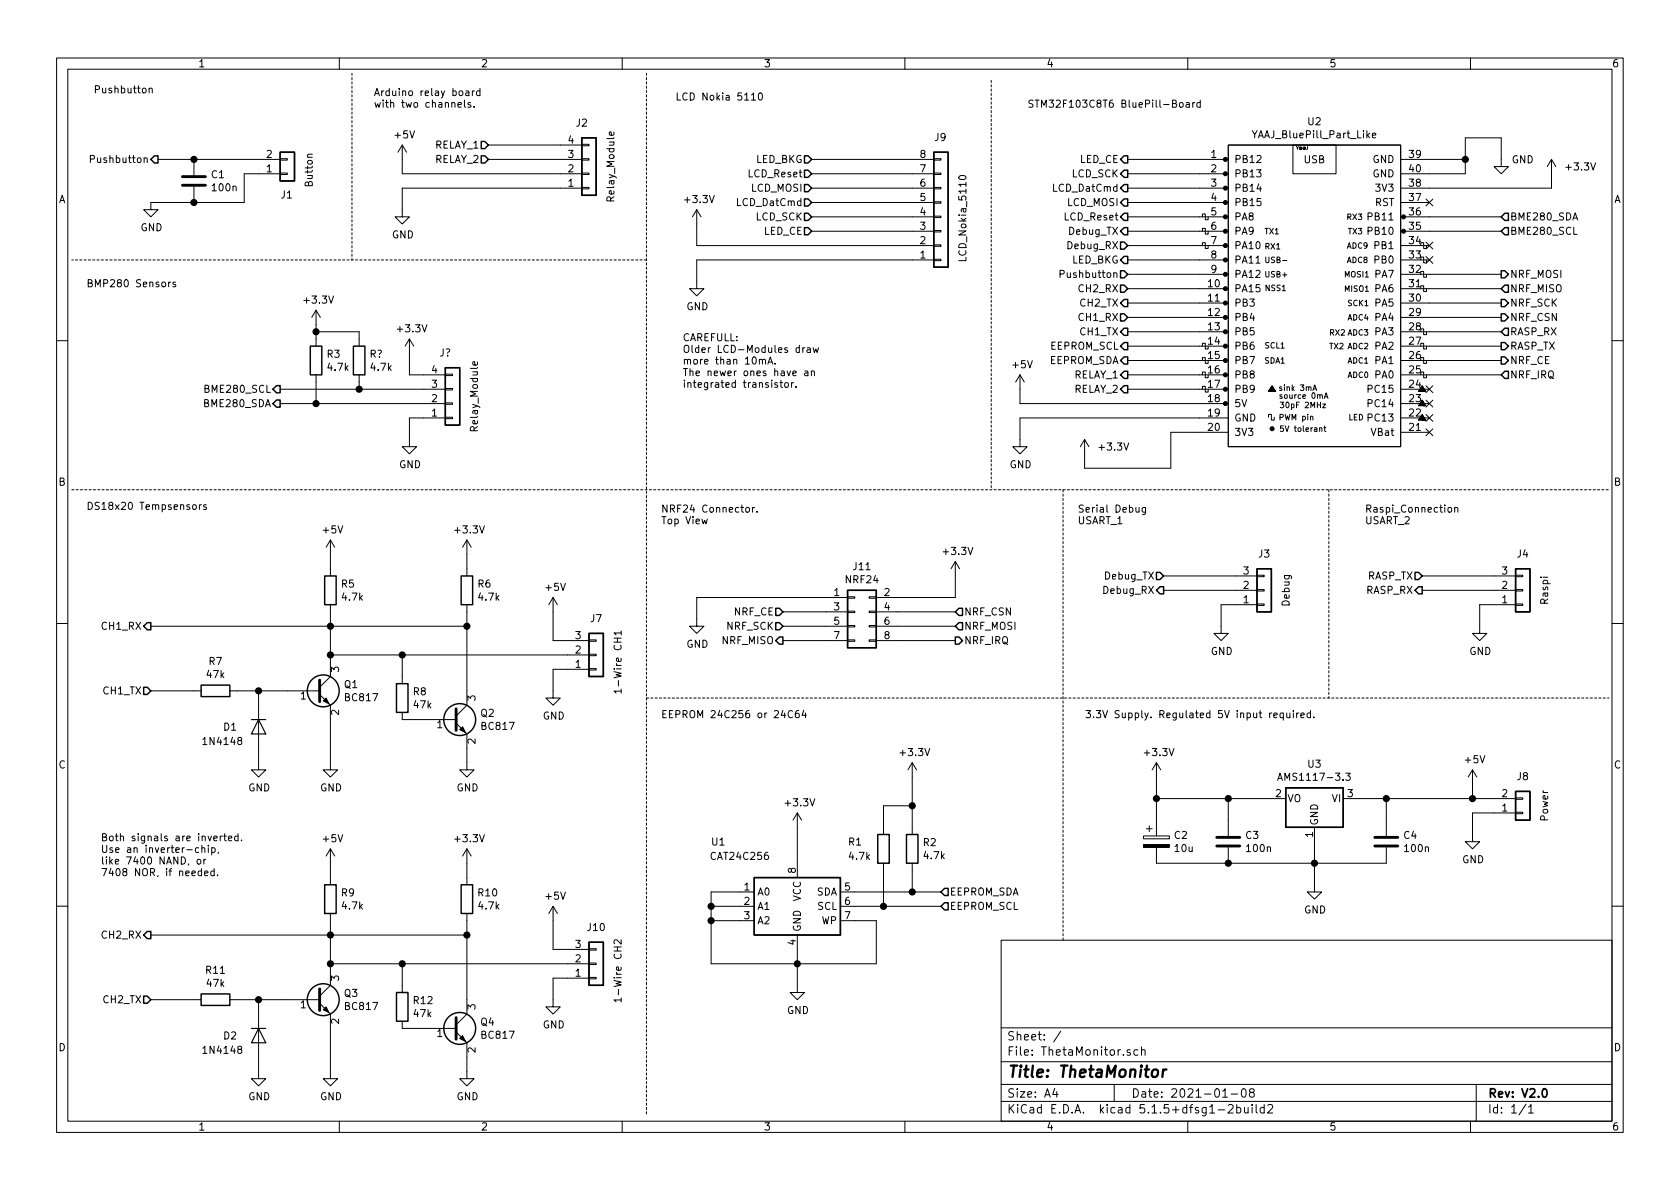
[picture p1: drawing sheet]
EESchema Schematic File Version 4
EELAYER 30 0
EELAYER END
$Descr A4 11693 8268
encoding utf-8
Sheet 1 1
Title "ThetaMonitor"
Date "2021-01-08"
Rev "V2.0"
Comp ""
Comment1 ""
Comment2 ""
Comment3 ""
Comment4 ""
$EndDescr
$Comp
L YAAJ_BluePill_Part_Like:YAAJ_BluePill_Part_Like U2
U 1 1
P 9150 2000
F 0 "U2" H 9150 3165 50  0000 C CNN
F 1 "YAAJ_BluePill_Part_Like" H 9150 3074 50  0000 C CNN
F 2 "" H 9850 1000 50  0001 C CNN
F 3 "" H 9850 1000 50  0001 C CNN
	1    9150 2000
	1    0    0    -1  
$EndComp
$Comp
L Regulator_Linear:AMS1117-3.3 U3
U 1 1
P 9150 5550
F 0 "U3" H 9150 5792 50  0000 C CNN
F 1 "AMS1117-3.3" H 9150 5701 50  0000 C CNN
F 2 "Package_TO_SOT_SMD:SOT-223-3_TabPin2" H 9150 5750 50  0001 C CNN
F 3 "http://www.advanced-monolithic.com/pdf/ds1117.pdf" H 9250 5300 50  0001 C CNN
	1    9150 5550
	-1   0    0    -1  
$EndComp
$Comp
L Connector_Generic:Conn_02x04_Odd_Even J11
U 1 1
P 5950 4250
F 0 "J11" H 6000 4567 50  0000 C CNN
F 1 "NRF24" H 6000 4476 50  0000 C CNN
F 2 "" H 5950 4250 50  0001 C CNN
F 3 "~" H 5950 4250 50  0001 C CNN
	1    5950 4250
	1    0    0    -1  
$EndComp
$Comp
L Memory_EEPROM:CAT24C256 U1
U 1 1
P 5550 6300
F 0 "U1" H 5000 6750 50  0000 C CNN
F 1 "CAT24C256" H 5150 6650 50  0000 C CNN
F 2 "" H 5550 6300 50  0001 C CNN
F 3 "https://www.onsemi.cn/PowerSolutions/document/CAT24C256-D.PDF" H 5550 6300 50  0001 C CNN
	1    5550 6300
	1    0    0    -1  
$EndComp
$Comp
L power:GND #PWR031
U 1 1
P 2300 5300
F 0 "#PWR031" H 2300 5050 50  0001 C CNN
F 1 "GND" H 2305 5127 50  0000 C CNN
F 2 "" H 2300 5300 50  0001 C CNN
F 3 "" H 2300 5300 50  0001 C CNN
	1    2300 5300
	1    0    0    -1  
$EndComp
$Comp
L power:+3.3V #PWR021
U 1 1
P 3250 3850
F 0 "#PWR021" H 3250 3700 50  0001 C CNN
F 1 "+3.3V" H 3265 4023 50  0000 C CNN
F 2 "" H 3250 3850 50  0001 C CNN
F 3 "" H 3250 3850 50  0001 C CNN
	1    3250 3850
	1    0    0    -1  
$EndComp
$Comp
L power:+5V #PWR020
U 1 1
P 2300 3850
F 0 "#PWR020" H 2300 3700 50  0001 C CNN
F 1 "+5V" H 2315 4023 50  0000 C CNN
F 2 "" H 2300 3850 50  0001 C CNN
F 3 "" H 2300 3850 50  0001 C CNN
	1    2300 3850
	1    0    0    -1  
$EndComp
$Comp
L power:GND #PWR030
U 1 1
P 1800 5300
F 0 "#PWR030" H 1800 5050 50  0001 C CNN
F 1 "GND" H 1805 5127 50  0000 C CNN
F 2 "" H 1800 5300 50  0001 C CNN
F 3 "" H 1800 5300 50  0001 C CNN
	1    1800 5300
	1    0    0    -1  
$EndComp
$Comp
L power:GND #PWR032
U 1 1
P 3250 5300
F 0 "#PWR032" H 3250 5050 50  0001 C CNN
F 1 "GND" H 3255 5127 50  0000 C CNN
F 2 "" H 3250 5300 50  0001 C CNN
F 3 "" H 3250 5300 50  0001 C CNN
	1    3250 5300
	1    0    0    -1  
$EndComp
$Comp
L Transistor_BJT:BC817 Q2
U 1 1
P 3150 5000
F 0 "Q2" H 3341 5046 50  0000 L CNN
F 1 "BC817" H 3341 4955 50  0000 L CNN
F 2 "Package_TO_SOT_SMD:SOT-23" H 3350 4925 50  0001 L CIN
F 3 "http://www.fairchildsemi.com/ds/BC/BC817.pdf" H 3150 5000 50  0001 L CNN
	1    3150 5000
	1    0    0    -1  
$EndComp
$Comp
L Device:R R6
U 1 1
P 3250 4100
F 0 "R6" H 3320 4146 50  0000 L CNN
F 1 "4.7k" H 3320 4055 50  0000 L CNN
F 2 "" V 3180 4100 50  0001 C CNN
F 3 "~" H 3250 4100 50  0001 C CNN
	1    3250 4100
	1    0    0    -1  
$EndComp
$Comp
L Device:R R8
U 1 1
P 2800 4850
F 0 "R8" H 2870 4896 50  0000 L CNN
F 1 "47k" H 2870 4805 50  0000 L CNN
F 2 "" V 2730 4850 50  0001 C CNN
F 3 "~" H 2800 4850 50  0001 C CNN
	1    2800 4850
	1    0    0    -1  
$EndComp
Wire Wire Line
	2300 3850 2300 3950
Wire Wire Line
	2300 4350 2300 4550
Wire Wire Line
	3250 4250 3250 4350
Wire Wire Line
	2300 4550 2800 4550
Wire Wire Line
	2800 4550 2800 4700
Connection ~ 2300 4550
$Comp
L Connector_Generic:Conn_01x03 J7
U 1 1
P 4150 4550
F 0 "J7" H 4150 4300 50  0000 C CNN
F 1 "1-Wire CH1" V 4300 4600 50  0000 C CNN
F 2 "" H 4150 4550 50  0001 C CNN
F 3 "~" H 4150 4550 50  0001 C CNN
	1    4150 4550
	1    0    0    1   
$EndComp
Wire Wire Line
	2800 4550 3950 4550
Connection ~ 2800 4550
Wire Wire Line
	2800 5000 2950 5000
Wire Wire Line
	3250 5200 3250 5300
Wire Wire Line
	3250 3950 3250 3850
Text HLabel 1050 4350 0    50   Output ~ 0
CH1_RX
Wire Wire Line
	3250 4350 2300 4350
Connection ~ 3250 4350
Wire Wire Line
	3250 4350 3250 4800
Connection ~ 2300 4350
Wire Wire Line
	2300 4350 1050 4350
Wire Wire Line
	1050 4800 1350 4800
Text HLabel 1050 4800 0    50   Input ~ 0
CH1_TX
Wire Wire Line
	1800 5200 1800 5300
Wire Wire Line
	1800 4800 2000 4800
Connection ~ 1800 4800
Wire Wire Line
	1800 4900 1800 4800
Wire Wire Line
	1650 4800 1800 4800
Wire Wire Line
	2300 5000 2300 5300
Wire Wire Line
	2300 4550 2300 4600
$Comp
L Device:R R7
U 1 1
P 1500 4800
F 0 "R7" V 1293 4800 50  0000 C CNN
F 1 "47k" V 1384 4800 50  0000 C CNN
F 2 "" V 1430 4800 50  0001 C CNN
F 3 "~" H 1500 4800 50  0001 C CNN
	1    1500 4800
	0    1    1    0   
$EndComp
$Comp
L Diode:1N4148 D1
U 1 1
P 1800 5050
F 0 "D1" V 1800 4800 50  0000 L CNN
F 1 "1N4148" V 1900 4650 50  0000 L CNN
F 2 "Diode_THT:D_DO-35_SOD27_P7.62mm_Horizontal" H 1800 4875 50  0001 C CNN
F 3 "https://assets.nexperia.com/documents/data-sheet/1N4148_1N4448.pdf" H 1800 5050 50  0001 C CNN
	1    1800 5050
	0    1    1    0   
$EndComp
$Comp
L Transistor_BJT:BC817 Q1
U 1 1
P 2200 4800
F 0 "Q1" H 2391 4846 50  0000 L CNN
F 1 "BC817" H 2391 4755 50  0000 L CNN
F 2 "Package_TO_SOT_SMD:SOT-23" H 2400 4725 50  0001 L CIN
F 3 "http://www.fairchildsemi.com/ds/BC/BC817.pdf" H 2200 4800 50  0001 L CNN
	1    2200 4800
	1    0    0    -1  
$EndComp
$Comp
L Device:R R5
U 1 1
P 2300 4100
F 0 "R5" H 2370 4146 50  0000 L CNN
F 1 "4.7k" H 2370 4055 50  0000 L CNN
F 2 "" V 2230 4100 50  0001 C CNN
F 3 "~" H 2300 4100 50  0001 C CNN
	1    2300 4100
	1    0    0    -1  
$EndComp
Wire Wire Line
	2300 4250 2300 4350
$Comp
L power:GND #PWR025
U 1 1
P 3850 4800
F 0 "#PWR025" H 3850 4550 50  0001 C CNN
F 1 "GND" H 3855 4627 50  0000 C CNN
F 2 "" H 3850 4800 50  0001 C CNN
F 3 "" H 3850 4800 50  0001 C CNN
	1    3850 4800
	1    0    0    -1  
$EndComp
Wire Wire Line
	3850 4800 3850 4650
Wire Wire Line
	3850 4650 3950 4650
$Comp
L power:+5V #PWR022
U 1 1
P 3850 4250
F 0 "#PWR022" H 3850 4100 50  0001 C CNN
F 1 "+5V" H 3865 4423 50  0000 C CNN
F 2 "" H 3850 4250 50  0001 C CNN
F 3 "" H 3850 4250 50  0001 C CNN
	1    3850 4250
	1    0    0    -1  
$EndComp
Wire Wire Line
	3950 4450 3850 4450
Wire Wire Line
	3850 4450 3850 4250
$Comp
L power:GND #PWR040
U 1 1
P 2300 7450
F 0 "#PWR040" H 2300 7200 50  0001 C CNN
F 1 "GND" H 2305 7277 50  0000 C CNN
F 2 "" H 2300 7450 50  0001 C CNN
F 3 "" H 2300 7450 50  0001 C CNN
	1    2300 7450
	1    0    0    -1  
$EndComp
$Comp
L power:+3.3V #PWR034
U 1 1
P 3250 6000
F 0 "#PWR034" H 3250 5850 50  0001 C CNN
F 1 "+3.3V" H 3265 6173 50  0000 C CNN
F 2 "" H 3250 6000 50  0001 C CNN
F 3 "" H 3250 6000 50  0001 C CNN
	1    3250 6000
	1    0    0    -1  
$EndComp
$Comp
L power:+5V #PWR033
U 1 1
P 2300 6000
F 0 "#PWR033" H 2300 5850 50  0001 C CNN
F 1 "+5V" H 2315 6173 50  0000 C CNN
F 2 "" H 2300 6000 50  0001 C CNN
F 3 "" H 2300 6000 50  0001 C CNN
	1    2300 6000
	1    0    0    -1  
$EndComp
$Comp
L power:GND #PWR039
U 1 1
P 1800 7450
F 0 "#PWR039" H 1800 7200 50  0001 C CNN
F 1 "GND" H 1805 7277 50  0000 C CNN
F 2 "" H 1800 7450 50  0001 C CNN
F 3 "" H 1800 7450 50  0001 C CNN
	1    1800 7450
	1    0    0    -1  
$EndComp
$Comp
L power:GND #PWR041
U 1 1
P 3250 7450
F 0 "#PWR041" H 3250 7200 50  0001 C CNN
F 1 "GND" H 3255 7277 50  0000 C CNN
F 2 "" H 3250 7450 50  0001 C CNN
F 3 "" H 3250 7450 50  0001 C CNN
	1    3250 7450
	1    0    0    -1  
$EndComp
$Comp
L Transistor_BJT:BC817 Q4
U 1 1
P 3150 7150
F 0 "Q4" H 3341 7196 50  0000 L CNN
F 1 "BC817" H 3341 7105 50  0000 L CNN
F 2 "Package_TO_SOT_SMD:SOT-23" H 3350 7075 50  0001 L CIN
F 3 "http://www.fairchildsemi.com/ds/BC/BC817.pdf" H 3150 7150 50  0001 L CNN
	1    3150 7150
	1    0    0    -1  
$EndComp
$Comp
L Device:R R10
U 1 1
P 3250 6250
F 0 "R10" H 3320 6296 50  0000 L CNN
F 1 "4.7k" H 3320 6205 50  0000 L CNN
F 2 "" V 3180 6250 50  0001 C CNN
F 3 "~" H 3250 6250 50  0001 C CNN
	1    3250 6250
	1    0    0    -1  
$EndComp
$Comp
L Device:R R12
U 1 1
P 2800 7000
F 0 "R12" H 2870 7046 50  0000 L CNN
F 1 "47k" H 2870 6955 50  0000 L CNN
F 2 "" V 2730 7000 50  0001 C CNN
F 3 "~" H 2800 7000 50  0001 C CNN
	1    2800 7000
	1    0    0    -1  
$EndComp
Wire Wire Line
	2300 6000 2300 6100
Wire Wire Line
	2300 6500 2300 6700
Wire Wire Line
	3250 6400 3250 6500
Wire Wire Line
	2300 6700 2800 6700
Wire Wire Line
	2800 6700 2800 6850
Connection ~ 2300 6700
$Comp
L Connector_Generic:Conn_01x03 J10
U 1 1
P 4150 6700
F 0 "J10" H 4150 6450 50  0000 C CNN
F 1 "1-Wire CH2" V 4300 6750 50  0000 C CNN
F 2 "" H 4150 6700 50  0001 C CNN
F 3 "~" H 4150 6700 50  0001 C CNN
	1    4150 6700
	1    0    0    1   
$EndComp
Wire Wire Line
	2800 6700 3950 6700
Connection ~ 2800 6700
Wire Wire Line
	2800 7150 2950 7150
Wire Wire Line
	3250 7350 3250 7450
Wire Wire Line
	3250 6100 3250 6000
Text HLabel 1050 6500 0    50   Output ~ 0
CH2_RX
Wire Wire Line
	3250 6500 2300 6500
Connection ~ 3250 6500
Wire Wire Line
	3250 6500 3250 6950
Connection ~ 2300 6500
Wire Wire Line
	2300 6500 1050 6500
Wire Wire Line
	1050 6950 1350 6950
Text HLabel 1050 6950 0    50   Input ~ 0
CH2_TX
Wire Wire Line
	1800 7350 1800 7450
Wire Wire Line
	1800 6950 2000 6950
Connection ~ 1800 6950
Wire Wire Line
	1800 7050 1800 6950
Wire Wire Line
	1650 6950 1800 6950
Wire Wire Line
	2300 7150 2300 7450
Wire Wire Line
	2300 6700 2300 6750
$Comp
L Device:R R11
U 1 1
P 1500 6950
F 0 "R11" V 1293 6950 50  0000 C CNN
F 1 "47k" V 1384 6950 50  0000 C CNN
F 2 "" V 1430 6950 50  0001 C CNN
F 3 "~" H 1500 6950 50  0001 C CNN
	1    1500 6950
	0    1    1    0   
$EndComp
$Comp
L Diode:1N4148 D2
U 1 1
P 1800 7200
F 0 "D2" V 1800 6950 50  0000 L CNN
F 1 "1N4148" V 1900 6800 50  0000 L CNN
F 2 "Diode_THT:D_DO-35_SOD27_P7.62mm_Horizontal" H 1800 7025 50  0001 C CNN
F 3 "https://assets.nexperia.com/documents/data-sheet/1N4148_1N4448.pdf" H 1800 7200 50  0001 C CNN
	1    1800 7200
	0    1    1    0   
$EndComp
$Comp
L Transistor_BJT:BC817 Q3
U 1 1
P 2200 6950
F 0 "Q3" H 2391 6996 50  0000 L CNN
F 1 "BC817" H 2391 6905 50  0000 L CNN
F 2 "Package_TO_SOT_SMD:SOT-23" H 2400 6875 50  0001 L CIN
F 3 "http://www.fairchildsemi.com/ds/BC/BC817.pdf" H 2200 6950 50  0001 L CNN
	1    2200 6950
	1    0    0    -1  
$EndComp
$Comp
L Device:R R9
U 1 1
P 2300 6250
F 0 "R9" H 2370 6296 50  0000 L CNN
F 1 "4.7k" H 2370 6205 50  0000 L CNN
F 2 "" V 2230 6250 50  0001 C CNN
F 3 "~" H 2300 6250 50  0001 C CNN
	1    2300 6250
	1    0    0    -1  
$EndComp
Wire Wire Line
	2300 6400 2300 6500
$Comp
L power:GND #PWR038
U 1 1
P 3850 6950
F 0 "#PWR038" H 3850 6700 50  0001 C CNN
F 1 "GND" H 3855 6777 50  0000 C CNN
F 2 "" H 3850 6950 50  0001 C CNN
F 3 "" H 3850 6950 50  0001 C CNN
	1    3850 6950
	1    0    0    -1  
$EndComp
Wire Wire Line
	3850 6950 3850 6800
Wire Wire Line
	3850 6800 3950 6800
$Comp
L power:+5V #PWR035
U 1 1
P 3850 6400
F 0 "#PWR035" H 3850 6250 50  0001 C CNN
F 1 "+5V" H 3865 6573 50  0000 C CNN
F 2 "" H 3850 6400 50  0001 C CNN
F 3 "" H 3850 6400 50  0001 C CNN
	1    3850 6400
	1    0    0    -1  
$EndComp
Wire Wire Line
	3950 6600 3850 6600
Wire Wire Line
	3850 6600 3850 6400
Text HLabel 7850 2000 0    50   Input ~ 0
CH2_RX
Text HLabel 7850 2100 0    50   Output ~ 0
CH2_TX
Wire Wire Line
	7850 2000 8350 2000
Wire Wire Line
	7850 2100 8350 2100
Text Notes 700  6100 0    50   ~ 0
Both signals are inverted.\nUse an inverter-chip, \nlike 7400 NAND, or \n7408 NOR, if needed.
Text HLabel 10450 1600 2    50   Input ~ 0
BME280_SCL
Text HLabel 10450 1500 2    50   Input ~ 0
BME280_SDA
Wire Wire Line
	10450 1600 9950 1600
Wire Wire Line
	10450 1500 9950 1500
$Comp
L power:GND #PWR019
U 1 1
P 2850 3050
F 0 "#PWR019" H 2850 2800 50  0001 C CNN
F 1 "GND" H 2855 2877 50  0000 C CNN
F 2 "" H 2850 3050 50  0001 C CNN
F 3 "" H 2850 3050 50  0001 C CNN
	1    2850 3050
	1    0    0    -1  
$EndComp
Wire Wire Line
	2850 3050 2850 2900
Wire Wire Line
	2850 2900 2950 2900
$Comp
L power:+3.3V #PWR012
U 1 1
P 2850 2450
F 0 "#PWR012" H 2850 2300 50  0001 C CNN
F 1 "+3.3V" H 2865 2623 50  0000 C CNN
F 2 "" H 2850 2450 50  0001 C CNN
F 3 "" H 2850 2450 50  0001 C CNN
	1    2850 2450
	1    0    0    -1  
$EndComp
Wire Wire Line
	2850 2600 2850 2450
$Comp
L power:+3.3V #PWR010
U 1 1
P 2200 2250
F 0 "#PWR010" H 2200 2100 50  0001 C CNN
F 1 "+3.3V" H 2215 2423 50  0000 C CNN
F 2 "" H 2200 2250 50  0001 C CNN
F 3 "" H 2200 2250 50  0001 C CNN
	1    2200 2250
	1    0    0    -1  
$EndComp
$Comp
L Device:R R3
U 1 1
P 2200 2500
F 0 "R3" H 2270 2546 50  0000 L CNN
F 1 "4.7k" H 2270 2455 50  0000 L CNN
F 2 "" V 2130 2500 50  0001 C CNN
F 3 "~" H 2200 2500 50  0001 C CNN
	1    2200 2500
	1    0    0    -1  
$EndComp
Wire Wire Line
	2200 2350 2200 2300
Wire Wire Line
	2200 2650 2200 2800
Text Notes 600  2000 0    50   ~ 0
BMP280 Sensors
Text Notes 600  3550 0    50   ~ 0
DS18x20 Tempsensors
$Comp
L Connector_Generic:Conn_01x02 J1
U 1 1
P 2000 1200
F 0 "J1" H 1950 1350 50  0000 L CNN
F 1 "Button" V 2150 1050 50  0000 L CNN
F 2 "" H 2000 1200 50  0001 C CNN
F 3 "~" H 2000 1200 50  0001 C CNN
	1    2000 1200
	1    0    0    1   
$EndComp
$Comp
L power:GND #PWR04
U 1 1
P 1050 1400
F 0 "#PWR04" H 1050 1150 50  0001 C CNN
F 1 "GND" H 1055 1227 50  0000 C CNN
F 2 "" H 1050 1400 50  0001 C CNN
F 3 "" H 1050 1400 50  0001 C CNN
	1    1050 1400
	1    0    0    -1  
$EndComp
Wire Wire Line
	1050 1400 1350 1400
Wire Wire Line
	1800 1200 1700 1200
Text HLabel 1100 1100 0    50   Output ~ 0
Pushbutton
Wire Wire Line
	1800 1100 1350 1100
$Comp
L Device:C C1
U 1 1
P 1350 1250
F 0 "C1" H 1465 1296 50  0000 L CNN
F 1 "100n" H 1465 1205 50  0000 L CNN
F 2 "" H 1388 1100 50  0001 C CNN
F 3 "~" H 1350 1250 50  0001 C CNN
	1    1350 1250
	1    0    0    -1  
$EndComp
Connection ~ 1350 1100
Wire Wire Line
	1350 1100 1100 1100
Wire Wire Line
	1700 1200 1700 1400
Connection ~ 1350 1400
Wire Wire Line
	1350 1400 1700 1400
Text Notes 650  650  0    50   ~ 0
Pushbutton
Text HLabel 7850 1900 0    50   Input ~ 0
Pushbutton
Wire Wire Line
	7850 1900 8350 1900
Text HLabel 7850 1600 0    50   Output ~ 0
Debug_TX
Text HLabel 7850 1700 0    50   Input ~ 0
Debug_RX
Wire Wire Line
	7850 1600 8350 1600
Wire Wire Line
	7850 1700 8350 1700
Text HLabel 8100 4000 0    50   Input ~ 0
Debug_TX
Text HLabel 8100 4100 0    50   Output ~ 0
Debug_RX
Wire Wire Line
	8100 4000 8600 4000
Wire Wire Line
	8100 4100 8600 4100
$Comp
L Connector_Generic:Conn_01x03 J3
U 1 1
P 8800 4100
F 0 "J3" H 8800 3850 50  0000 C CNN
F 1 "Debug" V 8950 4100 50  0000 C CNN
F 2 "" H 8800 4100 50  0001 C CNN
F 3 "~" H 8800 4100 50  0001 C CNN
	1    8800 4100
	1    0    0    1   
$EndComp
$Comp
L power:GND #PWR016
U 1 1
P 8500 4350
F 0 "#PWR016" H 8500 4100 50  0001 C CNN
F 1 "GND" H 8505 4177 50  0000 C CNN
F 2 "" H 8500 4350 50  0001 C CNN
F 3 "" H 8500 4350 50  0001 C CNN
	1    8500 4350
	1    0    0    -1  
$EndComp
Wire Wire Line
	8500 4350 8500 4200
Wire Wire Line
	8500 4200 8600 4200
Text Notes 7500 3650 0    50   ~ 0
Serial Debug\nUSART_1
Text HLabel 9900 4000 0    50   Input ~ 0
RASP_TX
Text HLabel 9900 4100 0    50   Output ~ 0
RASP_RX
Wire Wire Line
	9900 4000 10400 4000
Wire Wire Line
	9900 4100 10400 4100
$Comp
L Connector_Generic:Conn_01x03 J4
U 1 1
P 10600 4100
F 0 "J4" H 10600 3850 50  0000 C CNN
F 1 "Raspi" V 10750 4100 50  0000 C CNN
F 2 "" H 10600 4100 50  0001 C CNN
F 3 "~" H 10600 4100 50  0001 C CNN
	1    10600 4100
	1    0    0    1   
$EndComp
$Comp
L power:GND #PWR017
U 1 1
P 10300 4350
F 0 "#PWR017" H 10300 4100 50  0001 C CNN
F 1 "GND" H 10305 4177 50  0000 C CNN
F 2 "" H 10300 4350 50  0001 C CNN
F 3 "" H 10300 4350 50  0001 C CNN
	1    10300 4350
	1    0    0    -1  
$EndComp
Wire Wire Line
	10300 4350 10300 4200
Wire Wire Line
	10300 4200 10400 4200
Text Notes 9500 3650 0    50   ~ 0
Raspi_Connection\nUSART_2
$Comp
L Connector_Generic:Conn_01x02 J8
U 1 1
P 10600 5650
F 0 "J8" H 10600 5400 50  0000 C CNN
F 1 "Power" V 10750 5600 50  0000 C CNN
F 2 "" H 10600 5650 50  0001 C CNN
F 3 "~" H 10600 5650 50  0001 C CNN
	1    10600 5650
	1    0    0    1   
$EndComp
$Comp
L power:GND #PWR027
U 1 1
P 10250 5800
F 0 "#PWR027" H 10250 5550 50  0001 C CNN
F 1 "GND" H 10255 5627 50  0000 C CNN
F 2 "" H 10250 5800 50  0001 C CNN
F 3 "" H 10250 5800 50  0001 C CNN
	1    10250 5800
	1    0    0    -1  
$EndComp
Wire Wire Line
	10250 5800 10250 5650
Wire Wire Line
	10400 5650 10250 5650
$Comp
L power:GND #PWR029
U 1 1
P 9150 6150
F 0 "#PWR029" H 9150 5900 50  0001 C CNN
F 1 "GND" H 9155 5977 50  0000 C CNN
F 2 "" H 9150 6150 50  0001 C CNN
F 3 "" H 9150 6150 50  0001 C CNN
	1    9150 6150
	1    0    0    -1  
$EndComp
Wire Wire Line
	9150 6150 9150 6000
Wire Wire Line
	9450 5550 9650 5550
$Comp
L power:+3.3V #PWR023
U 1 1
P 8050 5400
F 0 "#PWR023" H 8050 5250 50  0001 C CNN
F 1 "+3.3V" H 8065 5573 50  0000 C CNN
F 2 "" H 8050 5400 50  0001 C CNN
F 3 "" H 8050 5400 50  0001 C CNN
	1    8050 5400
	1    0    0    -1  
$EndComp
$Comp
L power:+5V #PWR024
U 1 1
P 10250 5450
F 0 "#PWR024" H 10250 5300 50  0001 C CNN
F 1 "+5V" H 10265 5623 50  0000 C CNN
F 2 "" H 10250 5450 50  0001 C CNN
F 3 "" H 10250 5450 50  0001 C CNN
	1    10250 5450
	1    0    0    -1  
$EndComp
Wire Wire Line
	10250 5450 10250 5550
Connection ~ 10250 5550
Wire Wire Line
	10250 5550 10400 5550
Wire Wire Line
	8850 5550 8550 5550
Wire Wire Line
	8050 5400 8050 5550
$Comp
L Device:C C3
U 1 1
P 8550 5850
F 0 "C3" H 8665 5896 50  0000 L CNN
F 1 "100n" H 8665 5805 50  0000 L CNN
F 2 "" H 8588 5700 50  0001 C CNN
F 3 "~" H 8550 5850 50  0001 C CNN
	1    8550 5850
	1    0    0    -1  
$EndComp
$Comp
L Device:C C4
U 1 1
P 9650 5850
F 0 "C4" H 9765 5896 50  0000 L CNN
F 1 "100n" H 9765 5805 50  0000 L CNN
F 2 "" H 9688 5700 50  0001 C CNN
F 3 "~" H 9650 5850 50  0001 C CNN
	1    9650 5850
	1    0    0    -1  
$EndComp
$Comp
L Device:CP C2
U 1 1
P 8050 5850
F 0 "C2" H 8168 5896 50  0000 L CNN
F 1 "10u" H 8168 5805 50  0000 L CNN
F 2 "" H 8088 5700 50  0001 C CNN
F 3 "~" H 8050 5850 50  0001 C CNN
	1    8050 5850
	1    0    0    -1  
$EndComp
Wire Wire Line
	9650 5700 9650 5550
Connection ~ 9650 5550
Wire Wire Line
	9650 5550 10250 5550
Wire Wire Line
	9650 6000 9150 6000
Connection ~ 9150 6000
Wire Wire Line
	9150 6000 9150 5850
Wire Wire Line
	9150 6000 8550 6000
Wire Wire Line
	8050 6000 8550 6000
Connection ~ 8550 6000
Wire Wire Line
	8050 5700 8050 5550
Connection ~ 8050 5550
Wire Wire Line
	8550 5700 8550 5550
Connection ~ 8550 5550
Wire Wire Line
	8550 5550 8050 5550
Text Notes 7550 5000 0    50   ~ 0
3.3V Supply. Regulated 5V input required.
$Comp
L Connector_Generic:Conn_01x08 J9
U 1 1
P 6550 1500
F 0 "J9" H 6500 950 50  0000 L CNN
F 1 "LCD_Nokia_5110" V 6700 1200 50  0000 L CNN
F 2 "" H 6550 1500 50  0001 C CNN
F 3 "~" H 6550 1500 50  0001 C CNN
	1    6550 1500
	1    0    0    1   
$EndComp
$Comp
L power:GND #PWR028
U 1 1
P 4850 1950
F 0 "#PWR028" H 4850 1700 50  0001 C CNN
F 1 "GND" H 4855 1777 50  0000 C CNN
F 2 "" H 4850 1950 50  0001 C CNN
F 3 "" H 4850 1950 50  0001 C CNN
	1    4850 1950
	1    0    0    -1  
$EndComp
Wire Wire Line
	4850 1950 4850 1800
Wire Wire Line
	4850 1800 6350 1800
$Comp
L power:+3.3V #PWR026
U 1 1
P 4850 1550
F 0 "#PWR026" H 4850 1400 50  0001 C CNN
F 1 "+3.3V" H 4865 1723 50  0000 C CNN
F 2 "" H 4850 1550 50  0001 C CNN
F 3 "" H 4850 1550 50  0001 C CNN
	1    4850 1550
	1    0    0    -1  
$EndComp
Wire Wire Line
	4850 1550 4850 1700
Wire Wire Line
	6350 1700 4850 1700
Text HLabel 5650 1100 0    50   Input ~ 0
LED_BKG
Wire Wire Line
	5650 1100 6350 1100
Text HLabel 5650 1200 0    50   Input ~ 0
LCD_Reset
Wire Wire Line
	5650 1200 6350 1200
Text HLabel 5650 1300 0    50   Input ~ 0
LCD_MOSI
Wire Wire Line
	5650 1300 6350 1300
Text HLabel 5650 1400 0    50   Input ~ 0
LCD_DatCmd
Wire Wire Line
	5650 1400 6350 1400
Text HLabel 5650 1600 0    50   Input ~ 0
LED_CE
Wire Wire Line
	5650 1500 6350 1500
Text HLabel 5650 1500 0    50   Input ~ 0
LCD_SCK
Wire Wire Line
	5650 1600 6350 1600
Text Notes 4700 700  0    50   ~ 0
LCD Nokia 5110
Text Notes 4750 2700 0    50   ~ 0
CAREFULL:\nOlder LCD-Modules draw \nmore than 10mA. \nThe newer ones have an\nintegrated transistor.
Text HLabel 7850 1800 0    50   Output ~ 0
LED_BKG
Text HLabel 7850 1500 0    50   Output ~ 0
LCD_Reset
Text HLabel 7850 1400 0    50   Output ~ 0
LCD_MOSI
Text HLabel 7850 1300 0    50   Output ~ 0
LCD_DatCmd
Text HLabel 7850 1100 0    50   Output ~ 0
LED_CE
Wire Wire Line
	7850 1800 8350 1800
Wire Wire Line
	7850 1500 8350 1500
Wire Wire Line
	7850 1400 8350 1400
Wire Wire Line
	7850 1100 8350 1100
Wire Wire Line
	7850 1300 8350 1300
Text HLabel 7850 1200 0    50   Output ~ 0
LCD_SCK
Wire Wire Line
	7850 1200 8350 1200
Text HLabel 10450 2500 2    50   Output ~ 0
NRF_CE
Text HLabel 10450 2600 2    50   Input ~ 0
NRF_IRQ
Wire Wire Line
	9950 2500 10450 2500
Wire Wire Line
	9950 2600 10450 2600
Text HLabel 10450 2100 2    50   Output ~ 0
NRF_SCK
Wire Wire Line
	9950 2100 10450 2100
Text HLabel 10450 2000 2    50   Input ~ 0
NRF_MISO
Wire Wire Line
	9950 2000 10450 2000
Text HLabel 10450 2200 2    50   Output ~ 0
NRF_CSN
Wire Wire Line
	9950 2200 10450 2200
Text HLabel 10450 1900 2    50   Output ~ 0
NRF_MOSI
Wire Wire Line
	9950 1900 10450 1900
Text HLabel 5450 4250 0    50   Input ~ 0
NRF_CE
Text HLabel 6650 4450 2    50   Output ~ 0
NRF_IRQ
Wire Wire Line
	5750 4250 5450 4250
Wire Wire Line
	6250 4450 6650 4450
Text HLabel 5450 4350 0    50   Input ~ 0
NRF_SCK
Wire Wire Line
	5750 4350 5450 4350
Text HLabel 5450 4450 0    50   Output ~ 0
NRF_MISO
Wire Wire Line
	5750 4450 5450 4450
Text HLabel 6650 4250 2    50   Input ~ 0
NRF_CSN
Wire Wire Line
	6250 4250 6650 4250
Text HLabel 6650 4350 2    50   Input ~ 0
NRF_MOSI
Wire Wire Line
	6250 4350 6650 4350
$Comp
L power:GND #PWR037
U 1 1
P 4850 4300
F 0 "#PWR037" H 4850 4050 50  0001 C CNN
F 1 "GND" H 4855 4127 50  0000 C CNN
F 2 "" H 4850 4300 50  0001 C CNN
F 3 "" H 4850 4300 50  0001 C CNN
	1    4850 4300
	1    0    0    -1  
$EndComp
Wire Wire Line
	4850 4300 4850 4150
Wire Wire Line
	4850 4150 5750 4150
$Comp
L power:+3.3V #PWR036
U 1 1
P 6650 4000
F 0 "#PWR036" H 6650 3850 50  0001 C CNN
F 1 "+3.3V" H 6665 4173 50  0000 C CNN
F 2 "" H 6650 4000 50  0001 C CNN
F 3 "" H 6650 4000 50  0001 C CNN
	1    6650 4000
	1    0    0    -1  
$EndComp
Wire Wire Line
	6650 4000 6650 4150
Wire Wire Line
	6250 4150 6650 4150
Text Notes 4600 3650 0    50   ~ 0
NRF24 Connector.\nTop View
$Comp
L Connector_Generic:Conn_01x04 J2
U 1 1
P 4100 1200
F 0 "J2" H 4050 850 50  0000 C CNN
F 1 "Relay_Module" V 4250 1150 50  0000 C CNN
F 2 "" H 4100 1200 50  0001 C CNN
F 3 "~" H 4100 1200 50  0001 C CNN
	1    4100 1200
	1    0    0    1   
$EndComp
$Comp
L power:+5V #PWR02
U 1 1
P 2800 1100
F 0 "#PWR02" H 2800 950 50  0001 C CNN
F 1 "+5V" H 2815 1273 50  0000 C CNN
F 2 "" H 2800 1100 50  0001 C CNN
F 3 "" H 2800 1100 50  0001 C CNN
	1    2800 1100
	1    0    0    -1  
$EndComp
Wire Wire Line
	2800 1100 2800 1200
$Comp
L power:GND #PWR06
U 1 1
P 2800 1450
F 0 "#PWR06" H 2800 1200 50  0001 C CNN
F 1 "GND" H 2805 1277 50  0000 C CNN
F 2 "" H 2800 1450 50  0001 C CNN
F 3 "" H 2800 1450 50  0001 C CNN
	1    2800 1450
	1    0    0    -1  
$EndComp
Wire Wire Line
	2800 1450 2800 1300
Wire Wire Line
	2800 1300 3900 1300
Wire Wire Line
	3900 1200 2800 1200
Text Notes 2600 750  0    50   ~ 0
Arduino relay board\nwith two channels.
Text HLabel 3400 1000 0    50   Input ~ 0
RELAY_1
Wire Wire Line
	3400 1000 3900 1000
Text HLabel 3400 1100 0    50   Input ~ 0
RELAY_2
Wire Wire Line
	3400 1100 3900 1100
Text HLabel 7850 2600 0    50   Output ~ 0
RELAY_1
Text HLabel 7850 2700 0    50   Output ~ 0
RELAY_2
Wire Wire Line
	7850 2700 8350 2700
Text HLabel 7850 2400 0    50   Output ~ 0
EEPROM_SCL
Text HLabel 7850 2500 0    50   Output ~ 0
EEPROM_SDA
Wire Wire Line
	7850 2400 8350 2400
Text HLabel 6550 6300 2    50   Input ~ 0
EEPROM_SCL
Text HLabel 6550 6200 2    50   Input ~ 0
EEPROM_SDA
Wire Wire Line
	6550 6300 6150 6300
Wire Wire Line
	6550 6200 6350 6200
$Comp
L power:GND #PWR08
U 1 1
P 5550 6850
F 0 "#PWR08" H 5550 6600 50  0001 C CNN
F 1 "GND" H 5555 6677 50  0000 C CNN
F 2 "" H 5550 6850 50  0001 C CNN
F 3 "" H 5550 6850 50  0001 C CNN
	1    5550 6850
	1    0    0    -1  
$EndComp
Wire Wire Line
	5550 6850 5550 6700
$Comp
L power:+3.3V #PWR03
U 1 1
P 5550 5750
F 0 "#PWR03" H 5550 5600 50  0001 C CNN
F 1 "+3.3V" H 5565 5923 50  0000 C CNN
F 2 "" H 5550 5750 50  0001 C CNN
F 3 "" H 5550 5750 50  0001 C CNN
	1    5550 5750
	1    0    0    -1  
$EndComp
$Comp
L Device:R R1
U 1 1
P 6150 5900
F 0 "R1" H 5900 5950 50  0000 L CNN
F 1 "4.7k" H 5900 5850 50  0000 L CNN
F 2 "" V 6080 5900 50  0001 C CNN
F 3 "~" H 6150 5900 50  0001 C CNN
	1    6150 5900
	1    0    0    -1  
$EndComp
$Comp
L Device:R R2
U 1 1
P 6350 5900
F 0 "R2" H 6420 5946 50  0000 L CNN
F 1 "4.7k" H 6420 5855 50  0000 L CNN
F 2 "" V 6280 5900 50  0001 C CNN
F 3 "~" H 6350 5900 50  0001 C CNN
	1    6350 5900
	1    0    0    -1  
$EndComp
Wire Wire Line
	6150 6050 6150 6300
Connection ~ 6150 6300
Wire Wire Line
	6150 6300 5950 6300
Wire Wire Line
	6350 6050 6350 6200
Connection ~ 6350 6200
Wire Wire Line
	6350 6200 5950 6200
Wire Wire Line
	6350 5750 6350 5600
Wire Wire Line
	6350 5600 6150 5600
Wire Wire Line
	6150 5750 6150 5600
Wire Wire Line
	5150 6200 4950 6200
Wire Wire Line
	4950 6200 4950 6300
Wire Wire Line
	4950 6300 5150 6300
Wire Wire Line
	5150 6400 4950 6400
Wire Wire Line
	4950 6400 4950 6300
Connection ~ 4950 6300
Connection ~ 4950 6400
Wire Wire Line
	5550 5750 5550 6000
$Comp
L power:+3.3V #PWR01
U 1 1
P 6350 5400
F 0 "#PWR01" H 6350 5250 50  0001 C CNN
F 1 "+3.3V" H 6365 5573 50  0000 C CNN
F 2 "" H 6350 5400 50  0001 C CNN
F 3 "" H 6350 5400 50  0001 C CNN
	1    6350 5400
	1    0    0    -1  
$EndComp
Wire Wire Line
	6350 5400 6350 5600
Connection ~ 6350 5600
Wire Wire Line
	5950 6400 6100 6400
Wire Wire Line
	6100 6400 6100 6700
Wire Wire Line
	6100 6700 5550 6700
Connection ~ 5550 6700
Wire Wire Line
	5550 6700 5550 6600
Wire Wire Line
	5550 6700 4950 6700
Wire Wire Line
	4950 6700 4950 6400
Text HLabel 10450 2400 2    50   Output ~ 0
RASP_TX
Text HLabel 10450 2300 2    50   Input ~ 0
RASP_RX
Wire Wire Line
	10450 2400 9950 2400
Wire Wire Line
	10450 2300 9950 2300
NoConn ~ 9950 2700
NoConn ~ 9950 2800
NoConn ~ 9950 2900
NoConn ~ 9950 3000
$Comp
L power:+3.3V #PWR015
U 1 1
P 7550 3150
F 0 "#PWR015" H 7550 3000 50  0001 C CNN
F 1 "+3.3V" H 7750 3200 50  0000 C CNN
F 2 "" H 7550 3150 50  0001 C CNN
F 3 "" H 7550 3150 50  0001 C CNN
	1    7550 3150
	1    0    0    -1  
$EndComp
$Comp
L power:+5V #PWR09
U 1 1
P 7100 2700
F 0 "#PWR09" H 7100 2550 50  0001 C CNN
F 1 "+5V" H 7115 2873 50  0000 C CNN
F 2 "" H 7100 2700 50  0001 C CNN
F 3 "" H 7100 2700 50  0001 C CNN
	1    7100 2700
	1    0    0    -1  
$EndComp
Wire Wire Line
	7100 2700 7100 2800
Wire Wire Line
	7550 3250 7550 3150
$Comp
L power:GND #PWR014
U 1 1
P 7100 3050
F 0 "#PWR014" H 7100 2800 50  0001 C CNN
F 1 "GND" H 7105 2877 50  0000 C CNN
F 2 "" H 7100 3050 50  0001 C CNN
F 3 "" H 7100 3050 50  0001 C CNN
	1    7100 3050
	1    0    0    -1  
$EndComp
Wire Wire Line
	7100 3050 7100 2900
NoConn ~ 9950 1400
Wire Wire Line
	7550 3250 8150 3250
Wire Wire Line
	8150 3250 8150 3000
Wire Wire Line
	8150 3000 8350 3000
Wire Wire Line
	8350 2900 7100 2900
Wire Wire Line
	7100 2800 8350 2800
$Comp
L power:GND #PWR05
U 1 1
P 10450 1100
F 0 "#PWR05" H 10450 850 50  0001 C CNN
F 1 "GND" H 10600 1100 50  0000 C CNN
F 2 "" H 10450 1100 50  0001 C CNN
F 3 "" H 10450 1100 50  0001 C CNN
	1    10450 1100
	1    0    0    -1  
$EndComp
Wire Wire Line
	10450 1100 10450 950 
$Comp
L power:+3.3V #PWR07
U 1 1
P 10800 1200
F 0 "#PWR07" H 10800 1050 50  0001 C CNN
F 1 "+3.3V" H 11000 1250 50  0000 C CNN
F 2 "" H 10800 1200 50  0001 C CNN
F 3 "" H 10800 1200 50  0001 C CNN
	1    10800 1200
	1    0    0    -1  
$EndComp
Wire Wire Line
	10800 1300 10800 1200
Wire Wire Line
	9950 1300 10800 1300
Wire Wire Line
	9950 1200 10200 1200
Wire Wire Line
	10200 1200 10200 1100
Wire Wire Line
	10200 950  10450 950 
Wire Wire Line
	9950 1100 10200 1100
Connection ~ 10200 1100
Wire Wire Line
	10200 1100 10200 950 
NoConn ~ 9950 1700
NoConn ~ 9950 1800
Text Notes 4600 5000 0    50   ~ 0
EEPROM 24C256 or 24C64
Wire Wire Line
	7850 2600 8350 2600
Wire Wire Line
	7850 2500 8350 2500
Wire Wire Line
	8350 2300 7850 2300
Wire Wire Line
	8350 2200 7850 2200
Text HLabel 7850 2300 0    50   Output ~ 0
CH1_TX
Text HLabel 7850 2200 0    50   Input ~ 0
CH1_RX
$Comp
L Connector_Generic:Conn_01x04 J?
U 1 1
P 3150 2800
F 0 "J?" H 3100 2450 50  0000 C CNN
F 1 "Relay_Module" V 3300 2750 50  0000 C CNN
F 2 "" H 3150 2800 50  0001 C CNN
F 3 "~" H 3150 2800 50  0001 C CNN
	1    3150 2800
	1    0    0    1   
$EndComp
Text HLabel 1950 2700 0    50   Output ~ 0
BME280_SCL
Text HLabel 1950 2800 0    50   Output ~ 0
BME280_SDA
Wire Wire Line
	2850 2600 2950 2600
Wire Wire Line
	1950 2700 2500 2700
Wire Wire Line
	2950 2800 2200 2800
Connection ~ 2200 2800
Wire Wire Line
	2200 2800 1950 2800
$Comp
L Device:R R?
U 1 1
P 2500 2500
F 0 "R?" H 2570 2546 50  0000 L CNN
F 1 "4.7k" H 2570 2455 50  0000 L CNN
F 2 "" V 2430 2500 50  0001 C CNN
F 3 "~" H 2500 2500 50  0001 C CNN
	1    2500 2500
	1    0    0    -1  
$EndComp
Wire Wire Line
	2500 2650 2500 2700
Connection ~ 2500 2700
Wire Wire Line
	2500 2700 2950 2700
Wire Wire Line
	2200 2300 2500 2300
Wire Wire Line
	2500 2300 2500 2350
Connection ~ 2200 2300
Wire Wire Line
	2200 2300 2200 2250
Wire Notes Line
	6900 550  6900 3400
Wire Notes Line
	500  3400 11200 3400
Wire Notes Line
	4500 500  4500 7750
Wire Notes Line
	4500 4850 11200 4850
Wire Notes Line
	7400 3400 7400 6550
Wire Notes Line
	4500 1800 500  1800
Wire Notes Line
	2450 500  2450 1800
Text Notes 7150 750  0    50   ~ 0
STM32F103C8T6 BluePill-Board
Wire Notes Line
	9250 3400 9250 4850
$EndSCHEMATC
